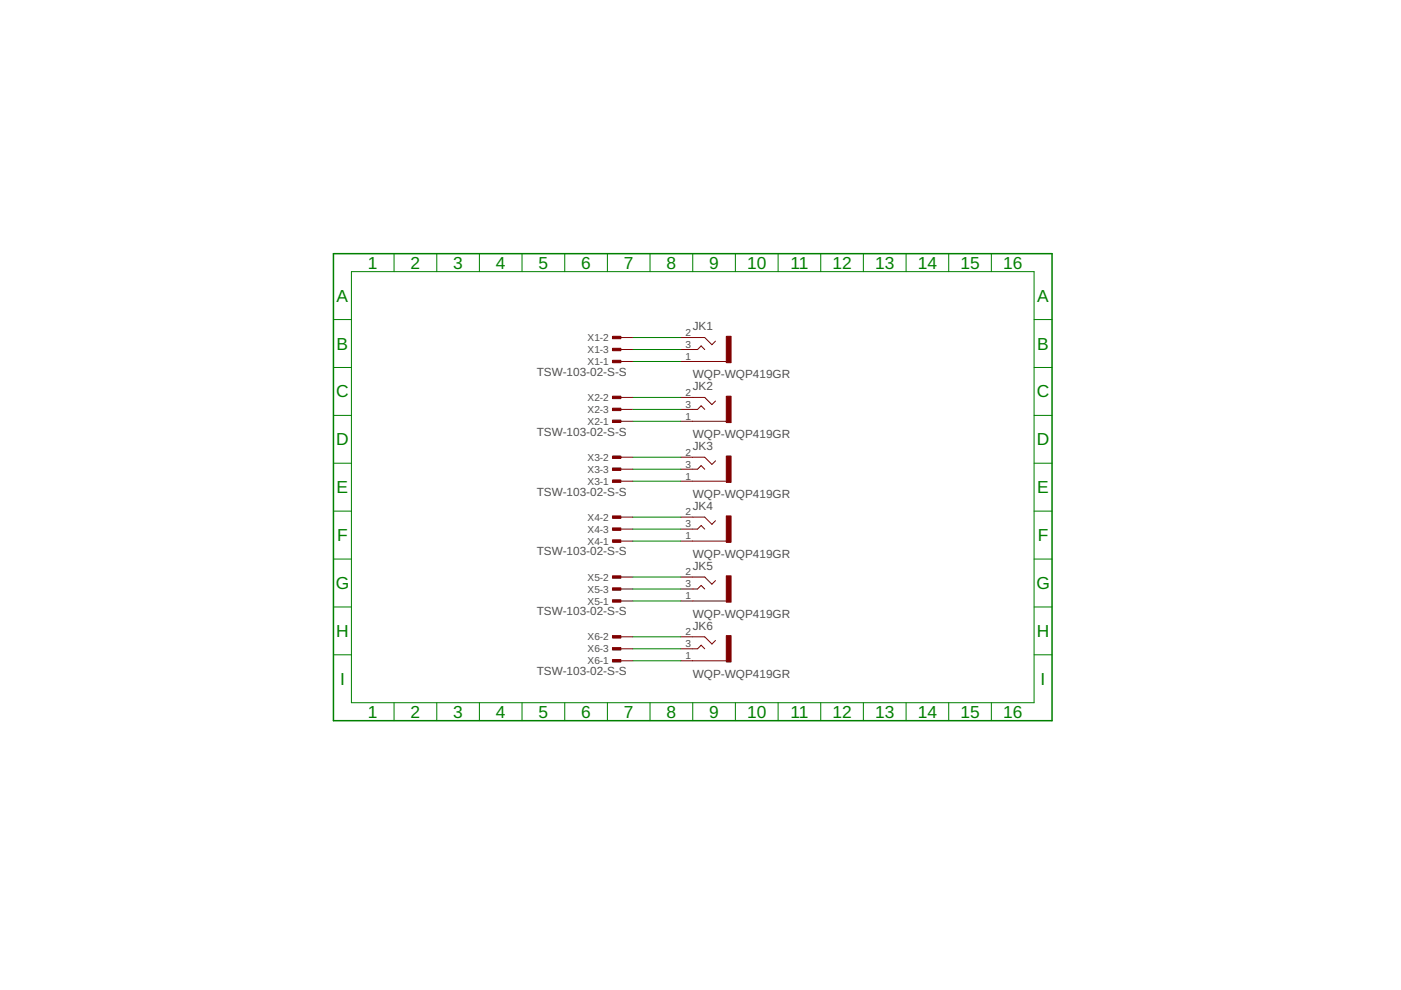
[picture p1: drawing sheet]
<svg xmlns="http://www.w3.org/2000/svg" width="297mm" height="210mm" viewBox="0 0 297 210" stroke-linecap="round" stroke-linejoin="round" font-family="sans-serif">
<g fill="none" stroke="#800000" stroke-width=".21">
<path d="M131.6 71.6h2.6M131.6 74.1h2.6M131.6 76.6h2.6M144.3 71.6h5.1l1.5 1.5 .8-.8M144.3 74.1h3.6l.8-.8 .7 .8M144.3 76.6h9.7M131.6 84.3h2.6M131.6 86.8h2.6M131.6 89.3h2.6M131.6 96.9h2.6M131.6 99.5h2.6M144.3 84.3h5.1l1.5 1.5 .8-.8"/>
<path d="M144.3 86.8h3.6l.8-.8 .7 .8M144.3 89.3h9.7M144.3 96.9h5.1l1.5 1.6 .8-.8M144.3 99.5h3.6l.8-.8 .7 .8M131.6 102h2.6M131.6 109.6h2.6M131.6 112.2h2.6M131.6 114.7h2.6M144.3 102h9.7M144.3 109.6h5.1l1.5 1.6 .8-.8M144.3 112.2h3.6l.8-.8 .7 .8M144.3 114.7h9.7"/>
<path d="M131.6 122.3h2.6M131.6 124.9h2.6M131.6 127.4h2.6M131.6 135h2.6M131.6 137.6h2.6M144.3 122.3h5.1l1.5 1.6 .8-.8M144.3 124.9h3.6l.8-.8 .7 .8M144.3 127.4h9.7M144.3 135h5.1l1.5 1.5 .8-.7M144.3 137.6h3.6l.8-.8 .7 .8M131.6 140.1h2.6M144.3 140.1h9.7"/>
</g>
<g fill="#800000" stroke="#800000" stroke-width=".21">
<path d="M154 71.3h1v5.6h-1z"/>
<path d="M154 84h1v5.6h-1z"/>
<path d="M154 96.7h1v5.6h-1z"/>
<path d="M154 109.4h1v5.6h-1z"/>
<path d="M154 122.1h1v5.6h-1z"/>
<path d="M154 134.8h1v5.6h-1z"/>
<path d="M129.9 76.4h1.7v.5h-1.7z"/>
<path d="M129.9 71.3h1.7v.5h-1.7z"/>
<path d="M129.9 73.9h1.7v.5h-1.7z"/>
<path d="M129.9 89.1h1.7v.5h-1.7z"/>
<path d="M129.9 84h1.7v.5h-1.7z"/>
<path d="M129.9 86.6h1.7v.5h-1.7z"/>
<path d="M129.9 101.8h1.7v.5h-1.7z"/>
<path d="M129.9 96.7h1.7v.5h-1.7z"/>
<path d="M129.9 99.2h1.7v.5h-1.7z"/>
<path d="M129.9 114.5h1.7v.5h-1.7z"/>
<path d="M129.9 109.4h1.7v.5h-1.7z"/>
<path d="M129.9 111.9h1.7v.5h-1.7z"/>
<path d="M129.9 127.2h1.7v.5h-1.7z"/>
<path d="M129.9 122.1h1.7v.5h-1.7z"/>
<path d="M129.9 124.6h1.7v.5h-1.7z"/>
<path d="M129.9 139.8h1.7v.6h-1.7z"/>
<path d="M129.9 134.8h1.7v.5h-1.7z"/>
<path d="M129.9 137.3h1.7v.5h-1.7z"/>
</g>
<path d="M70.7 53.8h152.4v99h-152.4z" fill="none" stroke="#008000" stroke-width=".32"/>
<g fill="none" stroke="#008000" stroke-width=".21">
<path d="M74.5 57.6h144.7v91.4h-144.7zM83.5 53.8v3.8M92.6 53.8v3.8M101.6 53.8v3.8M110.7 53.8v3.8M119.7 53.8v3.8M128.8 53.8v3.8M137.8 53.8v3.8M146.9 53.8v3.8M155.9 53.8v3.8M165 53.8v3.8M174 53.8v3.8"/>
<path d="M183 53.8v3.8M192.1 53.8v3.8M201.1 53.8v3.8M210.2 53.8v3.8M70.7 67.8h3.8M70.7 77.9h3.8M134.2 76.6h10.1M134.2 71.6h10.1M134.2 74.1h10.1M219.2 67.8h3.9M219.2 77.9h3.9M70.7 88.1h3.8"/>
<path d="M70.7 98.2h3.8M134.2 89.3h10.1M134.2 84.3h10.1M134.2 86.8h10.1M134.2 96.9h10.1M134.2 99.5h10.1M219.2 88.1h3.9M219.2 98.2h3.9M70.7 108.4h3.8M70.7 118.5h3.8M134.2 102h10.1M134.2 114.7h10.1"/>
<path d="M134.2 109.6h10.1M134.2 112.2h10.1M219.2 108.4h3.9M219.2 118.5h3.9M70.7 128.7h3.8M70.7 138.8h3.8M134.2 127.4h10.1M134.2 122.3h10.1M134.2 124.9h10.1M134.2 135h10.1M134.2 137.6h10.1M219.2 128.7h3.9"/>
<path d="M219.2 138.8h3.9M83.5 149v3.8M92.6 149v3.8M101.6 149v3.8M110.7 149v3.8M119.7 149v3.8M128.8 149v3.8M134.2 140.1h10.1M137.8 149v3.8M146.9 149v3.8M155.9 149v3.8M165 149v3.8"/>
<path d="M174 149v3.8M183 149v3.8M192.1 149v3.8M201.1 149v3.8M210.2 149v3.8"/>
</g>
<g font-size="3.7" fill="#008000">
<text x="78" y="57">1</text>
<text x="87.1" y="57">2</text>
<text x="96.1" y="57">3</text>
<text x="105.1" y="57">4</text>
<text x="114.2" y="57">5</text>
<text x="123.2" y="57">6</text>
<text x="132.3" y="57">7</text>
<text x="141.3" y="57">8</text>
<text x="150.4" y="57">9</text>
<text x="158.4" y="57">10</text>
<text x="167.6" y="57">11</text>
<text x="176.5" y="57">12</text>
<text x="185.5" y="57">13</text>
<text x="194.6" y="57">14</text>
<text x="203.6" y="57">15</text>
<text x="212.7" y="57">16</text>
<text x="71.4" y="64">A</text>
<text x="219.9" y="64">A</text>
<text x="71.4" y="74.1">B</text>
<text x="219.9" y="74.1">B</text>
<text x="71.3" y="84.3">C</text>
<text x="219.8" y="84.3">C</text>
<text x="71.3" y="94.4">D</text>
<text x="219.8" y="94.4">D</text>
<text x="71.4" y="104.6">E</text>
<text x="219.9" y="104.6">E</text>
<text x="71.5" y="114.7">F</text>
<text x="220" y="114.7">F</text>
<text x="71.2" y="124.9">G</text>
<text x="219.7" y="124.9">G</text>
<text x="71.3" y="135.1">H</text>
<text x="219.8" y="135.1">H</text>
<text x="72.1" y="145.2">I</text>
<text x="220.6" y="145.2">I</text>
<text x="78" y="152.2">1</text>
<text x="87.1" y="152.2">2</text>
<text x="96.1" y="152.2">3</text>
<text x="105.1" y="152.2">4</text>
<text x="114.2" y="152.2">5</text>
<text x="123.2" y="152.2">6</text>
<text x="132.3" y="152.2">7</text>
<text x="141.3" y="152.2">8</text>
<text x="150.4" y="152.2">9</text>
<text x="158.4" y="152.2">10</text>
<text x="167.6" y="152.2">11</text>
<text x="176.5" y="152.2">12</text>
<text x="185.5" y="152.2">13</text>
<text x="194.6" y="152.2">14</text>
<text x="203.6" y="152.2">15</text>
<text x="212.7" y="152.2">16</text>
</g>
<g font-size="2.5" fill="#505050">
<text x="146.9" y="70">JK1</text>
<text x="113.8" y="79.7">TSW-103-02-S-S</text>
<text x="146.9" y="80.2">WQP-WQP419GR</text>
<text x="146.9" y="82.7">JK2</text>
<text x="113.8" y="92.4">TSW-103-02-S-S</text>
<text x="146.9" y="92.9">WQP-WQP419GR</text>
<text x="146.9" y="95.4">JK3</text>
<text x="113.8" y="105.1">TSW-103-02-S-S</text>
<text x="146.9" y="105.6">WQP-WQP419GR</text>
<text x="146.9" y="108.1">JK4</text>
<text x="113.8" y="117.8">TSW-103-02-S-S</text>
<text x="146.9" y="118.3">WQP-WQP419GR</text>
<text x="146.9" y="120.8">JK5</text>
<text x="113.8" y="130.5">TSW-103-02-S-S</text>
<text x="146.9" y="131">WQP-WQP419GR</text>
<text x="146.9" y="133.5">JK6</text>
<text x="113.8" y="143.2">TSW-103-02-S-S</text>
<text x="146.9" y="143.7">WQP-WQP419GR</text>
</g>
<g font-size="2.1" fill="#505050">
<text x="145.3" y="71.2">2</text>
<text x="124.6" y="77.4">X1-1</text>
<text x="124.6" y="72.3">X1-2</text>
<text x="124.6" y="74.9">X1-3</text>
<text x="145.3" y="76.3">1</text>
<text x="145.3" y="73.7">3</text>
<text x="145.3" y="83.9">2</text>
<text x="124.6" y="85">X2-2</text>
<text x="124.6" y="87.6">X2-3</text>
<text x="145.3" y="89">1</text>
<text x="145.3" y="86.4">3</text>
<text x="124.6" y="90.1">X2-1</text>
<text x="124.6" y="97.7">X3-2</text>
<text x="124.6" y="100.3">X3-3</text>
<text x="145.3" y="101.7">1</text>
<text x="145.3" y="96.6">2</text>
<text x="145.3" y="99.1">3</text>
<text x="124.6" y="102.8">X3-1</text>
<text x="124.6" y="110.4">X4-2</text>
<text x="124.6" y="112.9">X4-3</text>
<text x="145.3" y="109.3">2</text>
<text x="145.3" y="111.8">3</text>
<text x="124.6" y="115.5">X4-1</text>
<text x="145.3" y="114.4">1</text>
<text x="124.6" y="123.1">X5-2</text>
<text x="124.6" y="125.6">X5-3</text>
<text x="145.3" y="122">2</text>
<text x="145.3" y="124.5">3</text>
<text x="124.6" y="128.2">X5-1</text>
<text x="145.3" y="127.1">1</text>
<text x="124.6" y="135.8">X6-2</text>
<text x="145.3" y="134.7">2</text>
<text x="145.3" y="137.2">3</text>
<text x="124.6" y="140.9">X6-1</text>
<text x="124.6" y="138.3">X6-3</text>
<text x="145.3" y="139.8">1</text>
</g>
</svg>
